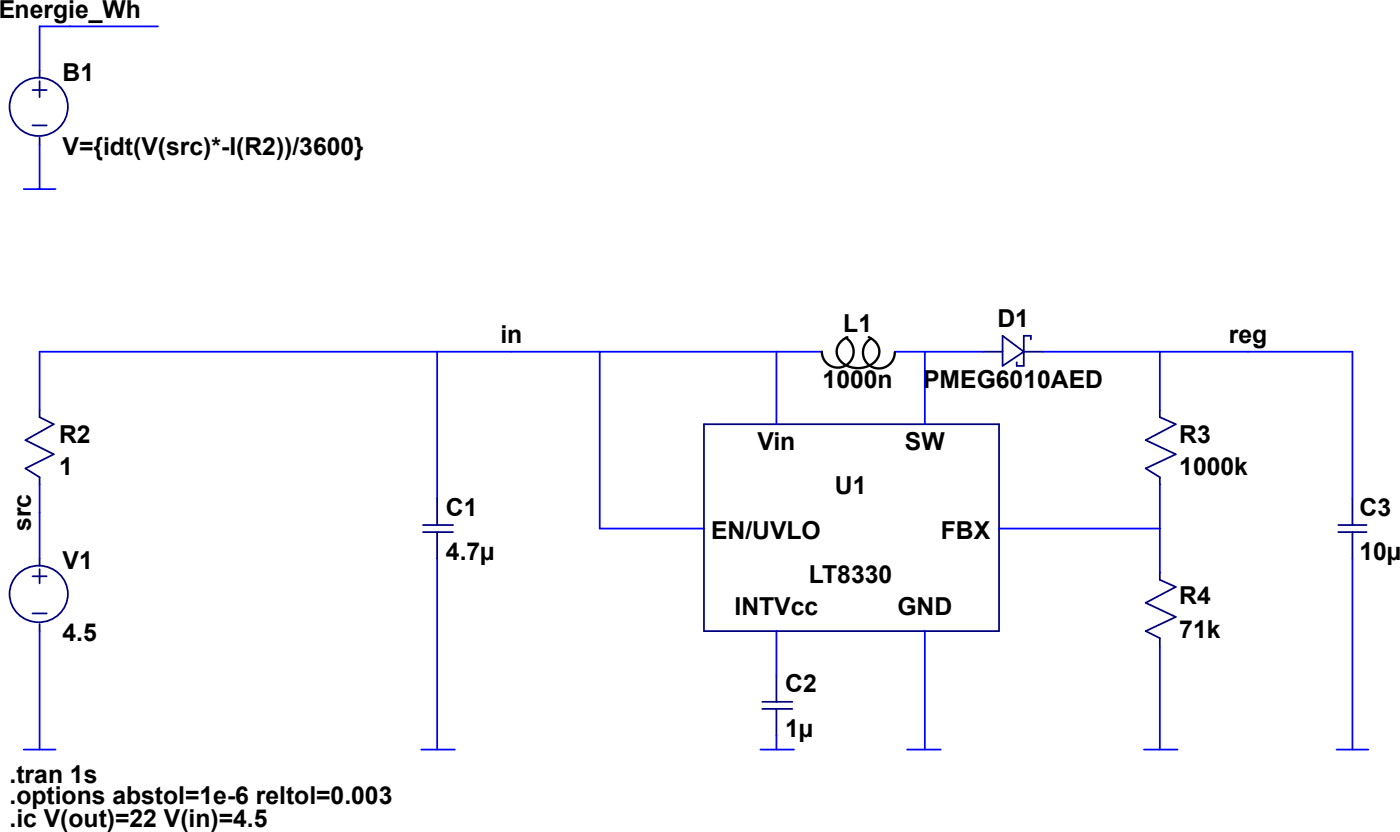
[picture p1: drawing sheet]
<svg xmlns="http://www.w3.org/2000/svg" width="210mm" height="125mm" viewBox="0 0 210 125" stroke-linecap="round" stroke-linejoin="round" font-family="sans-serif">
<g fill="none" stroke="#00007f" stroke-width=".26">
<path d="M4.9 13.5h2.1M4.9 18.8h2.1M5.9 10.6v1M5.9 12.2v2.3M5.9 20.6v1.1M147.3 52.7h2.9M150.2 50.3l3.2 2.4-3.2 2.1zM153.4 52.7h2.9M154.5 50.8v-.5h-1.1v4.5h-1.1v-.6M5.9 61.4v1.1l2.2 1-4.3 2.4 4.3 2.1-4.3 2.1 2.1 1.4v1M63.4 78.6h4.5M63.4 79.7h4.5"/>
<path d="M65.5 74.6v4M65.5 79.7v3.9M105.5 63.5h44.2v31h-44.2zM173.8 61.4v1.1l2.4 1-4.5 2.4 4.5 2.1-4.5 2.1 2.1 1.4v1M200.5 78.6h4.3M200.5 79.7h4.3M202.6 74.6v4M202.6 79.7v3.9M2.5 86.2a4.3 4.3 0 0 1 6-.6 4.3 4.3 0 0 1 .6 6.1 4.3 4.3 0 0 1-6 .6 4.3 4.3 0 0 1-.6-6.1zM4.9 86.3h2.1M4.9 91.8h2.1M5.9 83.6v1.1"/>
<path d="M5.9 85.2v2.1M5.9 93.4v1.1M173.8 85.8v1l2.4 1.1-4.5 2.4 4.5 2.1-4.5 2.1 2.1 1v1.4M114.2 105.1h4.5M114.2 106.1h4.5M116.3 101.1v4M116.3 106.1v4"/>
<circle cx="5.8" cy="16" r="4.4"/>
</g>
<g fill="none" stroke="#00f" stroke-width=".26">
<path d="M23.7 3.9h-17.8v6.7M3.5 28.3h4.8M5.9 21.7v6.6M65.5 52.7v21.9M89.9 52.7v26.4h15.6M116.3 52.7v10.8M123 52.7h-117.1v8.7M134.1 52.7h13.2M138.6 52.7v10.8M156.3 52.7h46.3v21.9M173.8 52.7v8.7M5.9 72.5v11.1"/>
<path d="M149.7 79.1h24.1M173.8 72.5v13.3M5.9 94.5v17.7M65.5 83.6v28.6M116.3 94.5v6.6M138.6 94.5v17.7M173.8 96.9v15.3M202.6 83.6v28.6M3.5 112.2h4.8M63.1 112.2h5M113.9 112.2h5.1M116.3 110.1v2.1"/>
<path d="M135.9 112.2h5.1M171.4 112.2h5M200.3 112.2h4.7"/>
</g>
<path d="M126.7 50.6a2.39 2.39 0 0 1 0 4.1 2.39 2.39 0 0 1-3.6-2M127 50.5a2.23 2.23 0 0 0-1.6 2.1 2.23 2.23 0 0 0 1.5 2.1 3.5 3.5 0 0 0 4.7-1.4 2.29 2.29 0 0 0-1.4-2.8M130.5 50.7a2.39 2.39 0 0 0 0 4.1 2.39 2.39 0 0 0 3.6-2" fill="none" stroke="#000" stroke-width=".35"/>
<g font-size="3.7">
<text x="-.3" y="2.7">Energie_Wh</text>
<text x="9.4" y="12.1">B1</text>
<text x="9.4" y="23.2">V={idt(V(src)*-I(R2))/3600}</text>
<text x="75" y="51.4">in</text>
<text x="126.3" y="49.8">L1</text>
<text x="149.4" y="49">D1</text>
<text x="184.1" y="51.4">reg</text>
<text x="123.3" y="58.1">1000n</text>
<text x="138.3" y="58.1">PMEG6010AED</text>
<text x="8.8" y="66.3">R2</text>
<text x="8.8" y="71.1">1</text>
<text x="113.5" y="67.4">Vin</text>
<text x="135.6" y="67.4">SW</text>
<text x="176.7" y="66.3">R3</text>
<text x="176.7" y="71.1">1000k</text>
<text x="66.8" y="77.2">C1</text>
<text x="125.1" y="74">U1</text>
<text x="203.7" y="77.2">C3</text>
<text x="4.6" y="79.5" transform="rotate(-90 4.6 79.5)">src</text>
<text x="66.8" y="83.8">4.7µ</text>
<text x="106.5" y="80.6">EN/UVLO</text>
<text x="141" y="80.6">FBX</text>
<text x="203.7" y="83.8">10µ</text>
<text x="9.4" y="85.1">V1</text>
<text x="121.2" y="87.3">LT8330</text>
<text x="9.4" y="96">4.5</text>
<text x="110.1" y="92.1">INTVcc</text>
<text x="134.5" y="92.1">GND</text>
<text x="176.7" y="90.4">R4</text>
<text x="176.7" y="95.5">71k</text>
<text x="117.7" y="103.7">C2</text>
<text x="117.7" y="110.3">1µ</text>
<text x="1.4" y="117.2">.tran 1s</text>
<text x="1.4" y="120.3">.options abstol=1e-6 reltol=0.003</text>
<text x="1.4" y="123.8">.ic V(out)=22 V(in)=4.5</text>
</g>
</svg>
